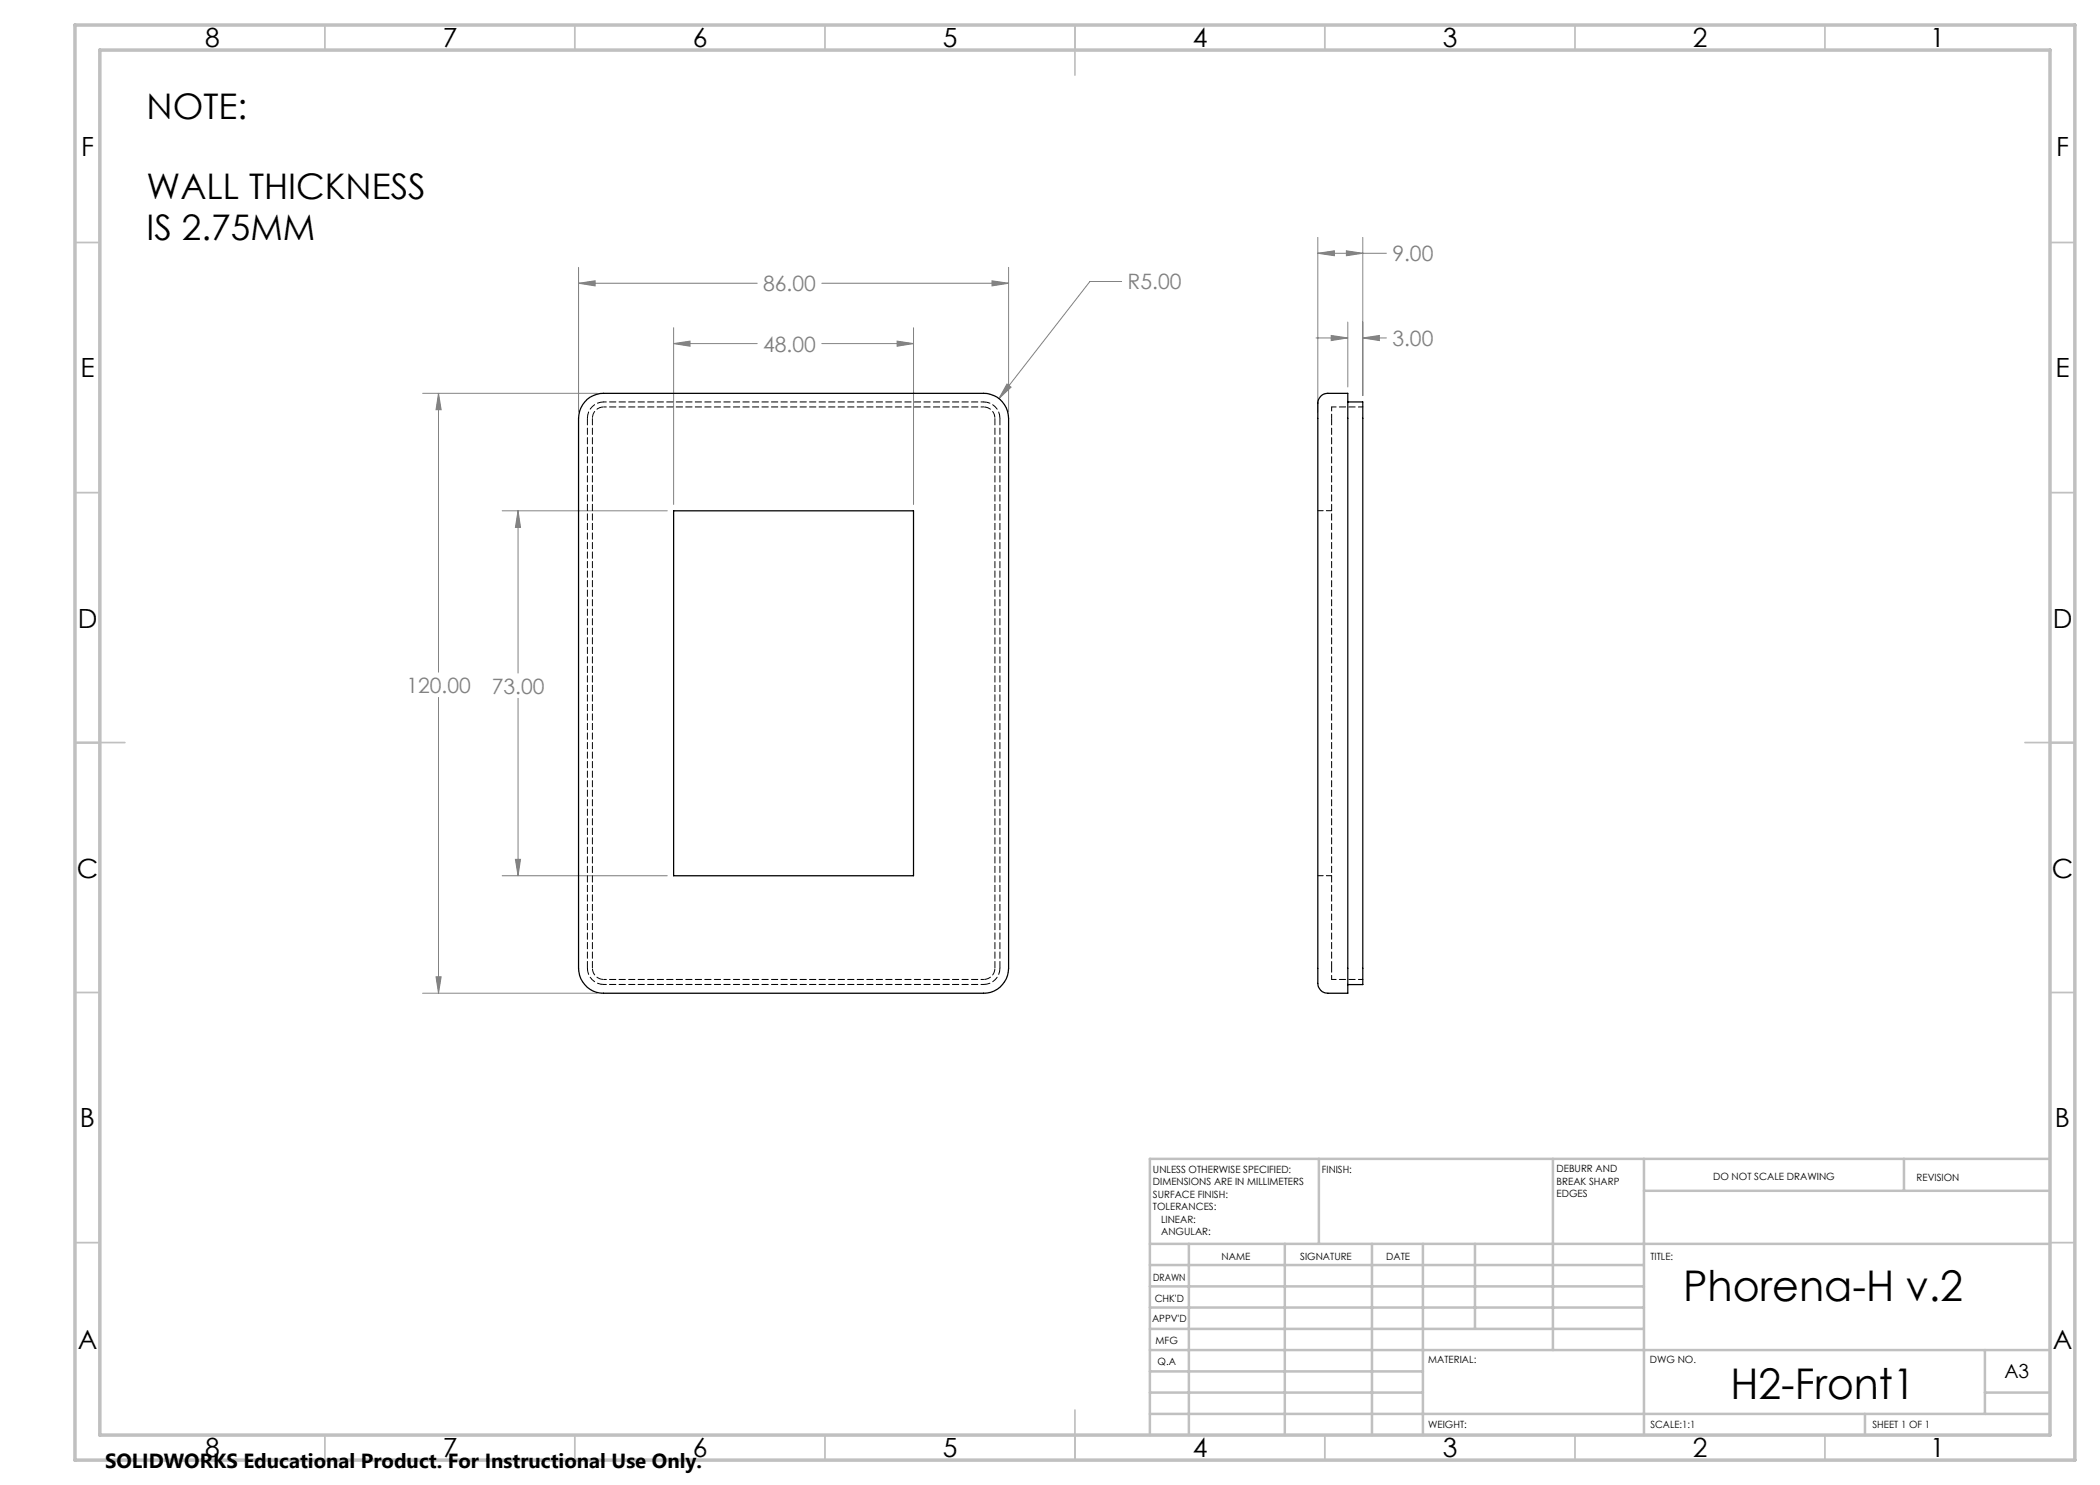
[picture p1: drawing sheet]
<svg xmlns="http://www.w3.org/2000/svg" width="420mm" height="297mm" viewBox="0 0 420 297" stroke-linecap="round" stroke-linejoin="round" font-family="sans-serif">
<g fill="none" stroke="#808080" stroke-width=".2">
<path d="M115.7 56.7l3.3-.5v1zM115.7 53.5v28.9M115.7 56.7h35.7M164.4 56.7h37.3M198.4 56.2l3.3 .5-3.3 .5zM201.7 53.5v28.9M224.3 56.3h-6.3l-18.2 23.4M263.6 50.7l3.3-.5v.9zM263.6 47.5v34.9M263.6 50.7h13.7M269.3 50.2l3.3 .5-3.3 .4zM272.6 47.5v31.6"/>
<path d="M84.5 78.7h35M87.7 78.7l.5 3.2h-1zM87.7 78.7v55.7M134.7 68.7l3.3-.5v1zM134.7 65.5v35.4M134.7 68.7h16.7M164.4 68.7h18.3M179.4 68.2l3.3 .5-3.3 .5zM182.7 65.5v35.4M201.4 76.8l.8 .6-2.4 2.3zM263.2 67.6h6.4M266.2 67.1l3.4 .5-3.4 .5z"/>
<path d="M269.6 64.4v13M272.6 67.6l3.3-.5v1zM272.6 67.6h4.7M100.4 102.2h33.1M103.6 102.2l.5 3.3h-1zM103.6 102.2v32.4M87.7 139.5v59.1M103.6 139.7v35.5M100.4 175.2h33.1M103.1 171.9h1l-.5 3.3zM84.5 198.6h35M87.2 195.4h1l-.5 3.2z"/>
</g>
<g fill="none" stroke="#c0c0c0" stroke-width=".35">
<path d="M65 5v5M115 5v5M165 5v5M215 5v10M265 5v5M315 5v5M365 5v5M15 48.5h5M410 48.5h5M15 98.5h5M410 98.5h5M15 148.5h10"/>
<path d="M405 148.5h10M15 198.5h5M410 198.5h5M15 248.5h5M410 248.5h5M65 287v5M115 287v5M165 287v5M215 282v10M265 287v5M315 287v5M365 287v5"/>
</g>
<g fill="none" stroke="#c0c0c0" stroke-width=".5">
<path d="M263.8 231.8v17M310.6 231.8v38.2M328.8 231.8v55.2M328.8 238.2h81.2M380.8 231.8v6.4M410 231.8h-180v55.2M230 248.8h180M230 257.3h98.8M230 253h98.8M237.8 248.8v38.2M257 248.8v38.2M274.4 248.8v38.2"/>
<path d="M284.6 248.8v38.2M295 248.8v17M230 265.8h98.8M230 261.5h98.8M230 278.5h54.6M230 274.3h54.6M230 270h180M397 278.5h13M397 270v12.8M230 282.8h180M373 282.8v4.2"/>
</g>
<path d="M15 5h400v287h-400zM20 10h390v277h-390z" fill="none" stroke="#c0c0c0" stroke-width=".7"/>
<path d="M115.7 56.7l3.3-.5v1zM198.4 56.2l3.3 .5-3.3 .5zM87.7 78.7l.5 3.2h-1zM87.2 195.4h1l-.5 3.2zM201.4 76.8l-1.6 2.9 2.4-2.3zM179.4 68.2l3.3 .5-3.3 .5zM134.7 68.7l3.3-.5v1zM103.6 102.2l.5 3.3h-1zM103.1 171.9h1l-.5 3.3zM266.2 67.1l3.4 .5-3.4 .5zM272.6 67.6l3.3-.5v1zM263.6 50.7l3.3-.5v.9zM269.3 50.2l3.3 .5-3.3 .4z" fill="#808080"/>
<path d="M117.4 79.9a5.3 5.3 0 0 1 3.3-1.2h76a5 5 0 0 1 5 5v110a5 5 0 0 1-5 4.9h-76a5 5 0 0 1-5-4.9v-110a5.2 5.2 0 0 1 1.7-3.8zM264.2 79.2a1.91 1.91 0 0 1 1.4-.5h4v119.9h-4a2.23 2.23 0 0 1-2-2.8v-113.8a3.8 3.8 0 0 1 .6-2.8zM269.6 80.4h3v116.5h-3M134.7 102.2h48v73h-48z" fill="none" stroke="#000" stroke-width=".25"/>
<path d="M118.5 83.6v110M200 83.6v110M117.5 193.6v-110M199 193.6v-110M266.3 193.6v-110" fill="none" stroke="#000" stroke-width=".2" stroke-dasharray="1.3 .6" stroke-dashoffset="-.1"/>
<path d="M120.7 80.4h76M196.7 81.4h-76M120.7 195.9h76M196.7 196.9h-76" fill="none" stroke="#000" stroke-width=".2" stroke-dasharray="1.3 .6" stroke-dashoffset=".7"/>
<path d="M118.5 83.6a2.25 2.25 0 0 1 2.2-2.2M196.7 81.4a2.25 2.25 0 0 1 2.3 2.2M120.7 195.9a2.25 2.25 0 0 1-2.2-2.3M199 193.6a2.25 2.25 0 0 1-2.3 2.3" fill="none" stroke="#000" stroke-width=".2" stroke-dasharray="1.3 .6" stroke-dashoffset="-.2"/>
<path d="M120.7 80.4a3.3 3.3 0 0 0-3.2 3.2M200 83.6a3.3 3.3 0 0 0-3.3-3.2M117.5 193.6a3.3 3.3 0 0 0 3.2 3.3M196.7 196.9a3.3 3.3 0 0 0 3.3-3.3" fill="none" stroke="#000" stroke-width=".2" stroke-dasharray="1.3 .6"/>
<path d="M266.3 81.4v2.2M266.3 193.6v2.3" fill="none" stroke="#000" stroke-width=".2" stroke-dasharray="1.3 .6" stroke-dashoffset=".5"/>
<path d="M266.3 81.4h6.3M272.6 195.9h-6.3" fill="none" stroke="#000" stroke-width=".2" stroke-dasharray="1.3 .6" stroke-dashoffset=".4"/>
<path d="M266.3 102.1h-2.7M266.3 175.1h-2.7" fill="none" stroke="#000" stroke-width=".2" stroke-dasharray="1.3 .6" stroke-dashoffset=".2"/>
<g font-size="8.5">
<text x="336.6" y="260.3">Phorena-H v.2</text>
<text x="346.1" y="279.7">H2-Front1</text>
</g>
<g font-size="7.1">
<text x="29.3" y="23.8">NOTE:</text>
<text x="29.3" y="39.9">WALL THICKNESS</text>
<text x="29.3" y="48">IS 2.75MM</text>
</g>
<g font-size="5.3">
<text x="41" y="9.5">8</text>
<text x="88.5" y="9.5">7</text>
<text x="138.5" y="9.5">6</text>
<text x="188.5" y="9.5">5</text>
<text x="238.5" y="9.5">4</text>
<text x="288.5" y="9.5">3</text>
<text x="338.5" y="9.5">2</text>
<text x="386" y="9.5">1</text>
<text x="16.2" y="31.3">F</text>
<text x="411.2" y="31.3">F</text>
<text x="16.1" y="75.5">E</text>
<text x="411.1" y="75.5">E</text>
<text x="15.5" y="125.5">D</text>
<text x="410.5" y="125.5">D</text>
<text x="15.4" y="175.5">C</text>
<text x="410.4" y="175.5">C</text>
<text x="16" y="225.5">B</text>
<text x="411" y="225.5">B</text>
<text x="15.5" y="269.8">A</text>
<text x="410.5" y="269.8">A</text>
<text x="41" y="291.5">8</text>
<text x="88.5" y="291.5">7</text>
<text x="138.5" y="291.5">6</text>
<text x="188.5" y="291.5">5</text>
<text x="238.5" y="291.5">4</text>
<text x="288.5" y="291.5">3</text>
<text x="338.5" y="291.5">2</text>
<text x="386" y="291.5">1</text>
</g>
<g font-size="4.2" fill="#808080">
<text x="278.5" y="52.2">9.00</text>
<text x="152.6" y="58.2">86.00</text>
<text x="225.5" y="57.9">R5.00</text>
<text x="152.6" y="70.3">48.00</text>
<text x="278.5" y="69.2">3.00</text>
<text x="81.3" y="138.5">120.00</text>
<text x="98.3" y="138.7">73.00</text>
</g>
<text font-size="4.1" x="21" y="293.7">SOLIDWORKS Educational Product. For Instructional Use Only.</text>
<text font-size="3.9" x="400.9" y="275.5">A3</text>
<g font-size="2">
<text x="230.6" y="234.6">UNLESS OTHERWISE SPECIFIED:</text>
<text x="230.6" y="237.1">DIMENSIONS ARE IN MILLIMETERS</text>
<text x="230.6" y="239.6">SURFACE FINISH:</text>
<text x="264.4" y="234.6">FINISH:</text>
<text x="311.3" y="234.5">DEBURR AND</text>
<text x="311.3" y="237">BREAK SHARP</text>
<text x="311.3" y="239.5">EDGES</text>
<text x="342.6" y="236">DO NOT SCALE DRAWING</text>
<text x="383.3" y="236.2">REVISION</text>
<text x="230.6" y="242.1">TOLERANCES:</text>
<text x="232.2" y="244.6">LINEAR:</text>
<text x="232.2" y="247.1">ANGULAR:</text>
<text x="244.3" y="252">NAME</text>
<text x="260" y="251.9">SIGNATURE</text>
<text x="277.2" y="251.9">DATE</text>
<text x="330.1" y="251.9">TITLE:</text>
<text x="230.6" y="256.1">DRAWN</text>
<text x="230.9" y="260.3">CHK'D</text>
<text x="230.4" y="264.4">APPV'D</text>
<text x="231.1" y="268.8">MFG</text>
<text x="231.5" y="273">Q.A</text>
<text x="285.6" y="272.5">MATERIAL:</text>
<text x="330" y="272.5">DWG NO.</text>
<text x="285.6" y="285.5">WEIGHT:</text>
<text x="330.1" y="285.6">SCALE:1:1</text>
<text x="374.5" y="285.6">SHEET 1 OF 1</text>
</g>
</svg>
